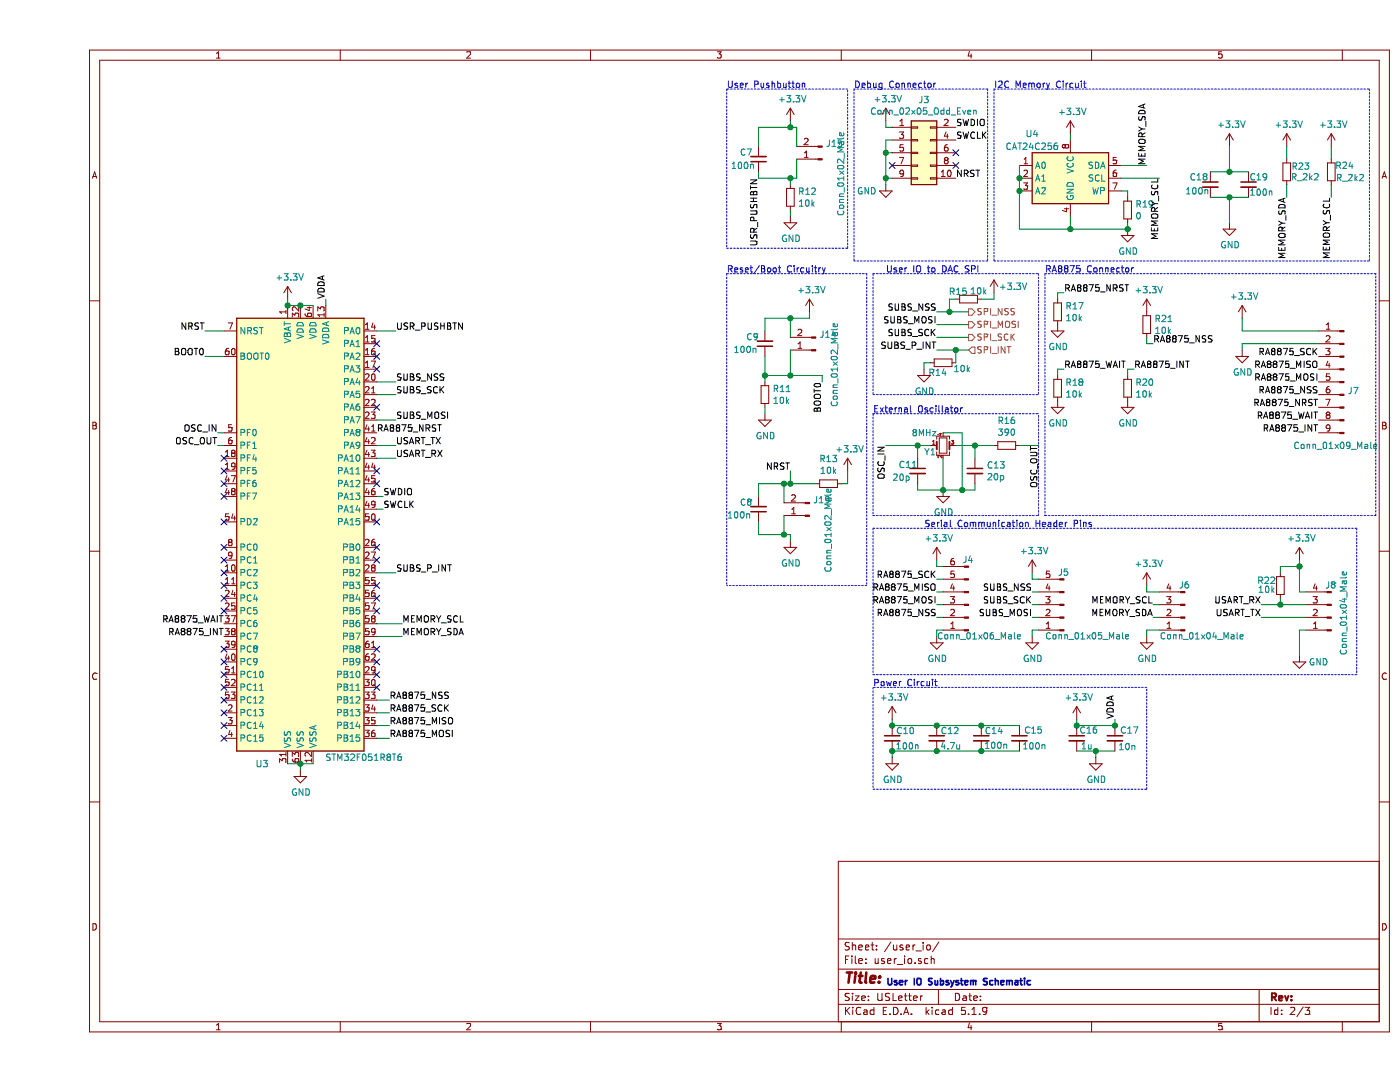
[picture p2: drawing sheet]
EESchema Schematic File Version 4
EELAYER 30 0
EELAYER END
$Descr USLetter 11000 8500
encoding utf-8
Sheet 2 3
Title ""
Date ""
Rev ""
Comp ""
Comment1 ""
Comment2 ""
Comment3 ""
Comment4 ""
$EndDescr
$Comp
L MCU_ST_STM32F0:STM32F051R8Tx U3
U 1 1
P 2050 4200
F 0 "U3" H 1750 2400 50  0000 C CNN
F 1 "STM32F051R8T6" H 2550 2450 50  0000 C CNN
F 2 "Package_QFP:LQFP-64_10x10mm_P0.5mm" H 1550 2500 50  0001 R CNN
F 3 "http://www.st.com/st-web-ui/static/active/en/resource/technical/document/datasheet/DM00039193.pdf" H 2050 4200 50  0001 C CNN
F 4 "F0 processor for User IO" H 2050 4200 50  0001 C CNN "Description"
F 5 "STM32F051R8T6" H 2050 4200 50  0001 C CNN "Digi-Key_PN"
	1    2050 4200
	1    0    0    -1  
$EndComp
Text HLabel 7300 2550 2    50   Output ~ 0
SPI_MOSI
Text HLabel 7300 2650 2    50   Output ~ 0
SPI_SCK
Text HLabel 7300 2450 2    50   Output ~ 0
SPI_NSS
Text Label 2800 3000 0    50   ~ 0
SUBS_NSS
Text Label 2800 3100 0    50   ~ 0
SUBS_SCK
Text Label 2800 3300 0    50   ~ 0
SUBS_MOSI
Wire Wire Line
	2650 3000 2800 3000
Wire Wire Line
	2650 3100 2800 3100
Wire Wire Line
	2650 3300 2800 3300
Text Label 7050 2450 2    50   ~ 0
SUBS_NSS
Text Label 7050 2650 2    50   ~ 0
SUBS_SCK
Text Label 7050 2550 2    50   ~ 0
SUBS_MOSI
Wire Wire Line
	7050 2550 7300 2550
Wire Wire Line
	7050 2650 7300 2650
Wire Wire Line
	7050 2450 7150 2450
$Comp
L Memory_EEPROM:CAT24C256 U4
U 1 1
P 8100 1400
F 0 "U4" H 7800 1750 50  0000 C CNN
F 1 "CAT24C256" H 7800 1650 50  0000 C CNN
F 2 "Package_SO:TSSOP-8_4.4x3mm_P0.65mm" H 8100 1400 50  0001 C CNN
F 3 "https://www.onsemi.cn/PowerSolutions/document/CAT24C256-D.PDF" H 8100 1400 50  0001 C CNN
F 4 "EEPROM for storage" H 8100 1400 50  0001 C CNN "Description"
F 5 "CAT24C256YI-GT3" H 8100 1400 50  0001 C CNN "Digi-Key_PN"
	1    8100 1400
	1    0    0    -1  
$EndComp
$Comp
L Device:R_Small R23
U 1 1
P 9800 1350
F 0 "R23" H 9835 1395 50  0000 L CNN
F 1 "R_2k2" H 9830 1310 50  0000 L CNN
F 2 "Resistor_SMD:R_0603_1608Metric" H 9800 1350 50  0001 C CNN
F 3 "~" H 9800 1350 50  0001 C CNN
	1    9800 1350
	1    0    0    -1  
$EndComp
Text Label 2850 5000 0    50   ~ 0
MEMORY_SDA
Text Label 2850 4900 0    50   ~ 0
MEMORY_SCL
Wire Wire Line
	2650 4900 2850 4900
Wire Wire Line
	2650 5000 2850 5000
Text Label 9800 1550 3    50   ~ 0
MEMORY_SDA
$Comp
L power:+3.3V #PWR052
U 1 1
P 9800 1150
F 0 "#PWR052" H 9800 1000 50  0001 C CNN
F 1 "+3.3V" H 9815 1323 50  0000 C CNN
F 2 "" H 9800 1150 50  0001 C CNN
F 3 "" H 9800 1150 50  0001 C CNN
	1    9800 1150
	1    0    0    -1  
$EndComp
Wire Wire Line
	9800 1550 9800 1450
Wire Wire Line
	9800 1250 9800 1150
$Comp
L Device:R_Small R24
U 1 1
P 10150 1350
F 0 "R24" H 10180 1400 50  0000 L CNN
F 1 "R_2k2" H 10185 1305 50  0000 L CNN
F 2 "Resistor_SMD:R_0603_1608Metric" H 10150 1350 50  0001 C CNN
F 3 "~" H 10150 1350 50  0001 C CNN
	1    10150 1350
	1    0    0    -1  
$EndComp
Text Label 10150 1550 3    50   ~ 0
MEMORY_SCL
$Comp
L power:+3.3V #PWR055
U 1 1
P 10150 1150
F 0 "#PWR055" H 10150 1000 50  0001 C CNN
F 1 "+3.3V" H 10165 1323 50  0000 C CNN
F 2 "" H 10150 1150 50  0001 C CNN
F 3 "" H 10150 1150 50  0001 C CNN
	1    10150 1150
	1    0    0    -1  
$EndComp
Wire Wire Line
	10150 1250 10150 1150
Wire Wire Line
	10150 1450 10150 1550
Text Label 8700 1300 1    50   ~ 0
MEMORY_SDA
Text Label 8800 1400 3    50   ~ 0
MEMORY_SCL
Wire Wire Line
	8700 1300 8500 1300
$Comp
L power:GND #PWR043
U 1 1
P 8550 1800
F 0 "#PWR043" H 8550 1550 50  0001 C CNN
F 1 "GND" H 8555 1627 50  0000 C CNN
F 2 "" H 8550 1800 50  0001 C CNN
F 3 "" H 8550 1800 50  0001 C CNN
	1    8550 1800
	1    0    0    -1  
$EndComp
Wire Wire Line
	8100 1700 8100 1800
Wire Wire Line
	7700 1500 7700 1800
Wire Wire Line
	7700 1800 8100 1800
Wire Wire Line
	7700 1400 7700 1500
Connection ~ 7700 1500
Wire Wire Line
	7700 1300 7700 1400
Connection ~ 7700 1400
$Comp
L power:+3.3V #PWR040
U 1 1
P 8100 1050
F 0 "#PWR040" H 8100 900 50  0001 C CNN
F 1 "+3.3V" H 8115 1223 50  0000 C CNN
F 2 "" H 8100 1050 50  0001 C CNN
F 3 "" H 8100 1050 50  0001 C CNN
	1    8100 1050
	1    0    0    -1  
$EndComp
Wire Wire Line
	8100 1100 8100 1050
Wire Notes Line
	7500 700  7500 2050
Text Notes 7500 700  0    50   ~ 0
I2C Memory Circuit
Text Notes 6650 2150 0    50   ~ 0
User IO to DAC SPI
Text Label 10050 2800 2    50   ~ 0
RA8875_SCK
Text Label 10050 2900 2    50   ~ 0
RA8875_MISO
Text Label 10050 3000 2    50   ~ 0
RA8875_MOSI
Text Label 10050 3100 2    50   ~ 0
RA8875_NSS
Text Label 10050 3200 2    50   ~ 0
RA8875_NRST
Text Label 10050 3300 2    50   ~ 0
RA8875_WAIT
Text Label 10050 3400 2    50   ~ 0
RA8875_INT
Wire Wire Line
	2650 5500 2750 5500
Wire Wire Line
	2650 5600 2750 5600
Wire Wire Line
	2650 5700 2750 5700
Wire Wire Line
	2650 5800 2750 5800
Text Notes 7900 2150 0    50   ~ 0
RA8875 Connector
Text Notes 6650 7750 0    50   ~ 10
User IO Subsystem Schematic
Text Label 1300 2800 2    50   ~ 0
BOOT0
Wire Wire Line
	1300 2800 1450 2800
Text Label 6150 3000 3    50   ~ 0
BOOT0
$Comp
L Device:R_Small R11
U 1 1
P 5700 3100
F 0 "R11" H 5759 3146 50  0000 L CNN
F 1 "10k" H 5759 3055 50  0000 L CNN
F 2 "Resistor_SMD:R_0603_1608Metric" H 5700 3100 50  0001 C CNN
F 3 "~" H 5700 3100 50  0001 C CNN
	1    5700 3100
	1    0    0    -1  
$EndComp
Text Label 2700 3900 0    50   ~ 0
SWDIO
Wire Wire Line
	2700 3900 2650 3900
Text Label 2700 4000 0    50   ~ 0
SWCLK
Wire Wire Line
	2700 4000 2650 4000
Text Label 2800 2600 0    50   ~ 0
USR_PUSHBTN
Wire Wire Line
	2800 2600 2650 2600
$Comp
L power:GND #PWR028
U 1 1
P 6650 1450
F 0 "#PWR028" H 6650 1200 50  0001 C CNN
F 1 "GND" H 6500 1400 50  0000 C CNN
F 2 "" H 6650 1450 50  0001 C CNN
F 3 "" H 6650 1450 50  0001 C CNN
	1    6650 1450
	1    0    0    -1  
$EndComp
$Comp
L power:+3.3V #PWR027
U 1 1
P 6650 950
F 0 "#PWR027" H 6650 800 50  0001 C CNN
F 1 "+3.3V" H 6665 1123 50  0000 C CNN
F 2 "" H 6650 950 50  0001 C CNN
F 3 "" H 6650 950 50  0001 C CNN
	1    6650 950 
	1    0    0    -1  
$EndComp
Text Label 1300 2600 2    50   ~ 0
NRST
Wire Wire Line
	1300 2600 1450 2600
Text Label 7200 1400 0    50   ~ 0
NRST
Text Label 7200 1000 0    50   ~ 0
SWDIO
Text Label 7200 1100 0    50   ~ 0
SWCLK
$Comp
L Device:C_Small C10
U 1 1
P 6700 5800
F 0 "C10" H 6730 5860 50  0000 L CNN
F 1 "100n" H 6725 5740 50  0000 L CNN
F 2 "Capacitor_SMD:C_0603_1608Metric" H 6700 5800 50  0001 C CNN
F 3 "~" H 6700 5800 50  0001 C CNN
F 4 "3.3 V" H 6700 5800 50  0001 C CNN "Min Voltage Rating"
	1    6700 5800
	1    0    0    -1  
$EndComp
$Comp
L Device:C_Small C12
U 1 1
P 7050 5800
F 0 "C12" H 7080 5860 50  0000 L CNN
F 1 "4.7u" H 7075 5740 50  0000 L CNN
F 2 "Capacitor_SMD:C_0603_1608Metric" H 7050 5800 50  0001 C CNN
F 3 "~" H 7050 5800 50  0001 C CNN
F 4 "3.3 V" H 7050 5800 50  0001 C CNN "Min Voltage Rating"
	1    7050 5800
	1    0    0    -1  
$EndComp
$Comp
L Device:C_Small C14
U 1 1
P 7400 5800
F 0 "C14" H 7425 5860 50  0000 L CNN
F 1 "100n" H 7420 5745 50  0000 L CNN
F 2 "Capacitor_SMD:C_0603_1608Metric" H 7400 5800 50  0001 C CNN
F 3 "~" H 7400 5800 50  0001 C CNN
F 4 "3.3 V" H 7400 5800 50  0001 C CNN "Min Voltage Rating"
	1    7400 5800
	1    0    0    -1  
$EndComp
$Comp
L Device:C_Small C16
U 1 1
P 8150 5800
F 0 "C16" H 8170 5865 50  0000 L CNN
F 1 "1u" H 8180 5740 50  0000 L CNN
F 2 "Capacitor_SMD:C_0603_1608Metric" H 8150 5800 50  0001 C CNN
F 3 "~" H 8150 5800 50  0001 C CNN
F 4 "3.3 V" H 8150 5800 50  0001 C CNN "Min Voltage Rating"
	1    8150 5800
	1    0    0    -1  
$EndComp
$Comp
L Device:C_Small C17
U 1 1
P 8450 5800
F 0 "C17" H 8490 5865 50  0000 L CNN
F 1 "10n" H 8475 5735 50  0000 L CNN
F 2 "Capacitor_SMD:C_0603_1608Metric" H 8450 5800 50  0001 C CNN
F 3 "~" H 8450 5800 50  0001 C CNN
	1    8450 5800
	1    0    0    -1  
$EndComp
$Comp
L Device:C_Small C15
U 1 1
P 7700 5800
F 0 "C15" H 7735 5865 50  0000 L CNN
F 1 "100n" H 7720 5740 50  0000 L CNN
F 2 "Capacitor_SMD:C_0603_1608Metric" H 7700 5800 50  0001 C CNN
F 3 "~" H 7700 5800 50  0001 C CNN
F 4 "3.3 V" H 7700 5800 50  0001 C CNN "Min Voltage Rating"
	1    7700 5800
	1    0    0    -1  
$EndComp
$Comp
L power:+3.3V #PWR029
U 1 1
P 6700 5650
F 0 "#PWR029" H 6700 5500 50  0001 C CNN
F 1 "+3.3V" H 6715 5823 50  0000 C CNN
F 2 "" H 6700 5650 50  0001 C CNN
F 3 "" H 6700 5650 50  0001 C CNN
	1    6700 5650
	1    0    0    -1  
$EndComp
$Comp
L power:GND #PWR030
U 1 1
P 6700 5950
F 0 "#PWR030" H 6700 5700 50  0001 C CNN
F 1 "GND" H 6705 5777 50  0000 C CNN
F 2 "" H 6700 5950 50  0001 C CNN
F 3 "" H 6700 5950 50  0001 C CNN
	1    6700 5950
	1    0    0    -1  
$EndComp
Wire Wire Line
	6700 5650 6700 5700
Wire Wire Line
	6700 5950 6700 5900
Wire Wire Line
	6700 5900 7050 5900
Connection ~ 6700 5900
Connection ~ 7050 5900
Wire Wire Line
	7050 5900 7400 5900
Connection ~ 7400 5900
Wire Wire Line
	7400 5900 7700 5900
Wire Wire Line
	6700 5700 7050 5700
Connection ~ 6700 5700
Connection ~ 7050 5700
Wire Wire Line
	7050 5700 7400 5700
Connection ~ 7400 5700
Wire Wire Line
	7400 5700 7700 5700
Text Label 2250 2350 1    50   ~ 0
VDDA
Wire Wire Line
	2250 2350 2250 2400
Wire Wire Line
	8150 5700 8450 5700
Wire Wire Line
	8450 5900 8300 5900
$Comp
L power:GND #PWR042
U 1 1
P 8300 5950
F 0 "#PWR042" H 8300 5700 50  0001 C CNN
F 1 "GND" H 8305 5777 50  0000 C CNN
F 2 "" H 8300 5950 50  0001 C CNN
F 3 "" H 8300 5950 50  0001 C CNN
	1    8300 5950
	1    0    0    -1  
$EndComp
Wire Wire Line
	8300 5950 8300 5900
Connection ~ 8300 5900
Wire Wire Line
	8300 5900 8150 5900
$Comp
L power:+3.3V #PWR041
U 1 1
P 8150 5650
F 0 "#PWR041" H 8150 5500 50  0001 C CNN
F 1 "+3.3V" H 8165 5823 50  0000 C CNN
F 2 "" H 8150 5650 50  0001 C CNN
F 3 "" H 8150 5650 50  0001 C CNN
	1    8150 5650
	1    0    0    -1  
$EndComp
Wire Wire Line
	8150 5650 8150 5700
Connection ~ 8150 5700
Text Label 8450 5650 1    50   ~ 0
VDDA
Wire Wire Line
	8450 5650 8450 5700
Connection ~ 8450 5700
$Comp
L power:GND #PWR021
U 1 1
P 5700 3250
F 0 "#PWR021" H 5700 3000 50  0001 C CNN
F 1 "GND" H 5705 3077 50  0000 C CNN
F 2 "" H 5700 3250 50  0001 C CNN
F 3 "" H 5700 3250 50  0001 C CNN
	1    5700 3250
	1    0    0    -1  
$EndComp
$Comp
L power:+3.3V #PWR019
U 1 1
P 1950 2350
F 0 "#PWR019" H 1950 2200 50  0001 C CNN
F 1 "+3.3V" H 1965 2523 50  0000 C CNN
F 2 "" H 1950 2350 50  0001 C CNN
F 3 "" H 1950 2350 50  0001 C CNN
	1    1950 2350
	1    0    0    -1  
$EndComp
Wire Wire Line
	1950 2350 1950 2400
Wire Wire Line
	1950 2400 2050 2400
Connection ~ 1950 2400
Connection ~ 2050 2400
Wire Wire Line
	2050 2400 2150 2400
$Comp
L power:GND #PWR020
U 1 1
P 2050 6050
F 0 "#PWR020" H 2050 5800 50  0001 C CNN
F 1 "GND" H 2055 5877 50  0000 C CNN
F 2 "" H 2050 6050 50  0001 C CNN
F 3 "" H 2050 6050 50  0001 C CNN
	1    2050 6050
	1    0    0    -1  
$EndComp
Wire Wire Line
	2050 6050 2050 6000
Wire Wire Line
	1950 6000 2050 6000
Connection ~ 2050 6000
Wire Wire Line
	2050 6000 2150 6000
Text Label 5900 3700 2    50   ~ 0
NRST
$Comp
L power:GND #PWR024
U 1 1
P 5900 4250
F 0 "#PWR024" H 5900 4000 50  0001 C CNN
F 1 "GND" H 5905 4077 50  0000 C CNN
F 2 "" H 5900 4250 50  0001 C CNN
F 3 "" H 5900 4250 50  0001 C CNN
	1    5900 4250
	1    0    0    -1  
$EndComp
Wire Wire Line
	5900 4250 5900 4200
$Comp
L power:+3.3V #PWR026
U 1 1
P 6350 3700
F 0 "#PWR026" H 6350 3550 50  0001 C CNN
F 1 "+3.3V" H 6365 3873 50  0000 C CNN
F 2 "" H 6350 3700 50  0001 C CNN
F 3 "" H 6350 3700 50  0001 C CNN
	1    6350 3700
	1    0    0    -1  
$EndComp
$Comp
L Device:R_Small R13
U 1 1
P 6200 3800
F 0 "R13" V 6004 3800 50  0000 C CNN
F 1 "10k" V 6095 3800 50  0000 C CNN
F 2 "Resistor_SMD:R_0603_1608Metric" H 6200 3800 50  0001 C CNN
F 3 "~" H 6200 3800 50  0001 C CNN
	1    6200 3800
	0    1    1    0   
$EndComp
Wire Wire Line
	6350 3800 6350 3700
$Comp
L Device:C_Small C8
U 1 1
P 5650 4000
F 0 "C8" H 5800 3950 50  0000 R CNN
F 1 "100n" H 5900 4050 50  0000 R CNN
F 2 "Capacitor_SMD:C_0805_2012Metric" H 5650 4000 50  0001 C CNN
F 3 "~" H 5650 4000 50  0001 C CNN
F 4 "3.3 V" H 5650 4000 50  0001 C CNN "Min Voltage Rating"
	1    5650 4000
	-1   0    0    1   
$EndComp
Wire Wire Line
	5650 4100 5650 4200
Wire Wire Line
	5650 3900 5650 3800
Text Label 2800 3500 0    50   ~ 0
USART_TX
Wire Wire Line
	2800 3500 2650 3500
Text Label 2800 3600 0    50   ~ 0
USART_RX
Wire Wire Line
	2800 3600 2650 3600
$Comp
L power:+3.3V #PWR053
U 1 1
P 9900 4400
F 0 "#PWR053" H 9900 4250 50  0001 C CNN
F 1 "+3.3V" H 9915 4573 50  0000 C CNN
F 2 "" H 9900 4400 50  0001 C CNN
F 3 "" H 9900 4400 50  0001 C CNN
	1    9900 4400
	1    0    0    -1  
$EndComp
$Comp
L power:GND #PWR054
U 1 1
P 9900 5150
F 0 "#PWR054" H 9900 4900 50  0001 C CNN
F 1 "GND" H 10050 5100 50  0000 C CNN
F 2 "" H 9900 5150 50  0001 C CNN
F 3 "" H 9900 5150 50  0001 C CNN
	1    9900 5150
	1    0    0    -1  
$EndComp
Wire Wire Line
	9900 4950 9950 4950
Wire Wire Line
	9900 4650 9950 4650
Text Label 9600 4750 2    50   ~ 0
USART_RX
Text Label 9600 4850 2    50   ~ 0
USART_TX
Wire Notes Line
	5400 2150 6500 2150
Wire Notes Line
	6500 2150 6500 4600
Wire Notes Line
	6500 4600 5400 4600
Wire Notes Line
	5400 2150 5400 4600
Text Notes 5400 2150 0    50   ~ 0
Reset/Boot Circuitry
Wire Notes Line
	7450 700  6400 700 
Text Notes 6400 700  0    50   ~ 0
Debug Connector\n
Wire Notes Line
	6550 5400 6550 6200
Wire Notes Line
	6550 6200 8700 6200
Wire Notes Line
	8700 6200 8700 5400
Wire Notes Line
	8700 5400 6550 5400
Text Notes 6550 5400 0    50   ~ 0
Power Circuit
NoConn ~ 2650 2700
NoConn ~ 2650 2800
NoConn ~ 2650 2900
NoConn ~ 2650 3200
NoConn ~ 2650 3700
NoConn ~ 2650 3800
NoConn ~ 2650 4100
NoConn ~ 2650 4400
NoConn ~ 2650 4600
NoConn ~ 2650 4700
NoConn ~ 2650 4800
NoConn ~ 2650 5100
NoConn ~ 2650 5200
NoConn ~ 2650 5300
NoConn ~ 2650 5400
NoConn ~ 1450 5800
NoConn ~ 1450 5700
NoConn ~ 1450 5600
NoConn ~ 1450 5500
NoConn ~ 1450 5400
NoConn ~ 1450 5300
NoConn ~ 1450 5200
NoConn ~ 2650 4300
NoConn ~ 1450 5100
NoConn ~ 1450 4800
NoConn ~ 1450 4700
NoConn ~ 1450 4600
NoConn ~ 1450 4500
NoConn ~ 1450 4400
NoConn ~ 1450 4300
NoConn ~ 1450 4100
NoConn ~ 1450 3900
NoConn ~ 1450 3800
NoConn ~ 1450 3700
NoConn ~ 1450 3600
Text Label 8050 2900 0    50   ~ 0
RA8875_WAIT
Text Label 8600 2900 0    50   ~ 0
RA8875_INT
$Comp
L Connector:Conn_01x04_Male J8
U 1 1
P 10150 4850
F 0 "J8" H 10200 4600 50  0000 R CNN
F 1 "Conn_01x04_Male" V 10050 5150 50  0000 R CNN
F 2 "Connector_PinHeader_2.54mm:PinHeader_1x04_P2.54mm_Vertical" H 10150 4850 50  0001 C CNN
F 3 "~" H 10150 4850 50  0001 C CNN
F 4 "Header for F0 UART Debug" H 10150 4850 50  0001 C CNN "Description"
	1    10150 4850
	-1   0    0    1   
$EndComp
$Comp
L Connector:Conn_01x04_Male J6
U 1 1
P 9000 4850
F 0 "J6" H 9050 4600 50  0000 R CNN
F 1 "Conn_01x04_Male" H 9200 5000 50  0000 R CNN
F 2 "Connector_PinHeader_2.54mm:PinHeader_1x04_P2.54mm_Vertical" H 9000 4850 50  0001 C CNN
F 3 "~" H 9000 4850 50  0001 C CNN
F 4 "Header for EEPROM I2C Debug" H 9000 4850 50  0001 C CNN "Description"
	1    9000 4850
	-1   0    0    1   
$EndComp
$Comp
L power:+3.3V #PWR046
U 1 1
P 8700 4600
F 0 "#PWR046" H 8700 4450 50  0001 C CNN
F 1 "+3.3V" H 8715 4773 50  0000 C CNN
F 2 "" H 8700 4600 50  0001 C CNN
F 3 "" H 8700 4600 50  0001 C CNN
	1    8700 4600
	1    0    0    -1  
$EndComp
$Comp
L power:GND #PWR047
U 1 1
P 8700 5000
F 0 "#PWR047" H 8700 4750 50  0001 C CNN
F 1 "GND" H 8705 4827 50  0000 C CNN
F 2 "" H 8700 5000 50  0001 C CNN
F 3 "" H 8700 5000 50  0001 C CNN
	1    8700 5000
	1    0    0    -1  
$EndComp
Wire Wire Line
	8700 5000 8700 4950
Wire Wire Line
	8700 4950 8800 4950
Wire Wire Line
	8700 4600 8700 4650
Wire Wire Line
	8700 4650 8800 4650
Text Label 8750 4850 2    50   ~ 0
MEMORY_SDA
Wire Wire Line
	8750 4850 8800 4850
Text Label 8750 4750 2    50   ~ 0
MEMORY_SCL
Wire Wire Line
	8750 4750 8800 4750
$Comp
L power:+3.3V #PWR036
U 1 1
P 7800 4500
F 0 "#PWR036" H 7800 4350 50  0001 C CNN
F 1 "+3.3V" H 7815 4673 50  0000 C CNN
F 2 "" H 7800 4500 50  0001 C CNN
F 3 "" H 7800 4500 50  0001 C CNN
	1    7800 4500
	1    0    0    -1  
$EndComp
$Comp
L power:GND #PWR037
U 1 1
P 7800 5000
F 0 "#PWR037" H 7800 4750 50  0001 C CNN
F 1 "GND" H 7805 4827 50  0000 C CNN
F 2 "" H 7800 5000 50  0001 C CNN
F 3 "" H 7800 5000 50  0001 C CNN
	1    7800 5000
	1    0    0    -1  
$EndComp
Wire Wire Line
	7800 5000 7800 4950
Wire Wire Line
	7800 4500 7800 4550
Wire Wire Line
	7800 4550 7850 4550
Text Label 7800 4650 2    50   ~ 0
SUBS_NSS
Text Label 7800 4750 2    50   ~ 0
SUBS_SCK
Text Label 7800 4850 2    50   ~ 0
SUBS_MOSI
Wire Wire Line
	7800 4850 7850 4850
Wire Wire Line
	7800 4750 7850 4750
Wire Wire Line
	7800 4650 7850 4650
Text Label 2800 4500 0    50   ~ 0
SUBS_P_INT
Wire Wire Line
	2650 4500 2800 4500
$Comp
L Connector:Conn_01x05_Male J5
U 1 1
P 8050 4750
F 0 "J5" H 8100 4500 50  0000 R CNN
F 1 "Conn_01x05_Male" H 8200 5000 50  0000 R CNN
F 2 "Connector_PinHeader_2.54mm:PinHeader_1x05_P2.54mm_Vertical" H 8050 4750 50  0001 C CNN
F 3 "~" H 8050 4750 50  0001 C CNN
F 4 "Header for subsystem SPI Debug" H 8050 4750 50  0001 C CNN "Description"
	1    8050 4750
	-1   0    0    1   
$EndComp
Wire Wire Line
	7850 4950 7800 4950
Text HLabel 7300 2750 2    50   Input ~ 0
SPI_INT
Text Label 7050 2750 2    50   ~ 0
SUBS_P_INT
Wire Wire Line
	7050 2750 7200 2750
$Comp
L Device:R_Small R14
U 1 1
P 7100 2850
F 0 "R14" V 7020 2890 50  0000 C CNN
F 1 "10k" V 7050 2700 50  0000 C CNN
F 2 "Resistor_SMD:R_0603_1608Metric" H 7100 2850 50  0001 C CNN
F 3 "~" H 7100 2850 50  0001 C CNN
	1    7100 2850
	0    -1   -1   0   
$EndComp
Connection ~ 7200 2750
Wire Wire Line
	7200 2750 7300 2750
$Comp
L power:GND #PWR031
U 1 1
P 6950 2900
F 0 "#PWR031" H 6950 2650 50  0001 C CNN
F 1 "GND" H 6955 2727 50  0000 C CNN
F 2 "" H 6950 2900 50  0001 C CNN
F 3 "" H 6950 2900 50  0001 C CNN
	1    6950 2900
	1    0    0    -1  
$EndComp
Wire Notes Line
	7850 2150 7850 3100
Wire Notes Line
	6550 2150 6550 3100
$Comp
L Device:R_Small R18
U 1 1
P 8000 3050
F 0 "R18" H 8059 3096 50  0000 L CNN
F 1 "10k" H 8059 3005 50  0000 L CNN
F 2 "Resistor_SMD:R_0603_1608Metric" H 8000 3050 50  0001 C CNN
F 3 "~" H 8000 3050 50  0001 C CNN
	1    8000 3050
	1    0    0    -1  
$EndComp
$Comp
L Device:R_Small R20
U 1 1
P 8550 3050
F 0 "R20" H 8609 3096 50  0000 L CNN
F 1 "10k" H 8609 3005 50  0000 L CNN
F 2 "Resistor_SMD:R_0603_1608Metric" H 8550 3050 50  0001 C CNN
F 3 "~" H 8550 3050 50  0001 C CNN
	1    8550 3050
	1    0    0    -1  
$EndComp
$Comp
L power:GND #PWR039
U 1 1
P 8000 3150
F 0 "#PWR039" H 8000 2900 50  0001 C CNN
F 1 "GND" H 8005 2977 50  0000 C CNN
F 2 "" H 8000 3150 50  0001 C CNN
F 3 "" H 8000 3150 50  0001 C CNN
	1    8000 3150
	1    0    0    -1  
$EndComp
Wire Wire Line
	8000 2950 8000 2900
Wire Wire Line
	8000 2900 8050 2900
Wire Wire Line
	8550 2950 8550 2900
Wire Wire Line
	8550 2900 8600 2900
$Comp
L power:GND #PWR044
U 1 1
P 8550 3150
F 0 "#PWR044" H 8550 2900 50  0001 C CNN
F 1 "GND" H 8555 2977 50  0000 C CNN
F 2 "" H 8550 3150 50  0001 C CNN
F 3 "" H 8550 3150 50  0001 C CNN
	1    8550 3150
	1    0    0    -1  
$EndComp
$Comp
L Connector:Conn_01x06_Male J4
U 1 1
P 7300 4750
F 0 "J4" H 7350 4400 50  0000 R CNN
F 1 "Conn_01x06_Male" H 7550 5000 50  0000 R CNN
F 2 "Connector_PinHeader_2.54mm:PinHeader_1x06_P2.54mm_Vertical" H 7300 4750 50  0001 C CNN
F 3 "~" H 7300 4750 50  0001 C CNN
F 4 "Header for Screen SPI Debug" H 7300 4750 50  0001 C CNN "Description"
	1    7300 4750
	-1   0    0    1   
$EndComp
$Comp
L power:GND #PWR033
U 1 1
P 7050 5000
F 0 "#PWR033" H 7050 4750 50  0001 C CNN
F 1 "GND" H 7055 4827 50  0000 C CNN
F 2 "" H 7050 5000 50  0001 C CNN
F 3 "" H 7050 5000 50  0001 C CNN
	1    7050 5000
	1    0    0    -1  
$EndComp
$Comp
L power:+3.3V #PWR032
U 1 1
P 7050 4400
F 0 "#PWR032" H 7050 4250 50  0001 C CNN
F 1 "+3.3V" H 7065 4573 50  0000 C CNN
F 2 "" H 7050 4400 50  0001 C CNN
F 3 "" H 7050 4400 50  0001 C CNN
	1    7050 4400
	1    0    0    -1  
$EndComp
Wire Wire Line
	7050 4400 7050 4450
Wire Wire Line
	7050 4450 7100 4450
Wire Wire Line
	7050 5000 7050 4950
Wire Wire Line
	7050 4950 7100 4950
Text Label 2650 3400 0    50   ~ 0
RA8875_NRST
Text Label 2750 5500 0    50   ~ 0
RA8875_NSS
Text Label 2750 5800 0    50   ~ 0
RA8875_MOSI
Text Label 2750 5700 0    50   ~ 0
RA8875_MISO
Text Label 2750 5600 0    50   ~ 0
RA8875_SCK
Text Label 1450 5000 2    50   ~ 0
RA8875_INT
Text Label 1450 4900 2    50   ~ 0
RA8875_WAIT
$Comp
L power:GND #PWR051
U 1 1
P 9450 2750
F 0 "#PWR051" H 9450 2500 50  0001 C CNN
F 1 "GND" H 9455 2577 50  0000 C CNN
F 2 "" H 9450 2750 50  0001 C CNN
F 3 "" H 9450 2750 50  0001 C CNN
	1    9450 2750
	1    0    0    -1  
$EndComp
Text Label 8750 2700 0    50   ~ 0
RA8875_NSS
$Comp
L Device:R_Small R21
U 1 1
P 8700 2550
F 0 "R21" H 8759 2596 50  0000 L CNN
F 1 "10k" H 8759 2505 50  0000 L CNN
F 2 "Resistor_SMD:R_0603_1608Metric" H 8700 2550 50  0001 C CNN
F 3 "~" H 8700 2550 50  0001 C CNN
	1    8700 2550
	1    0    0    -1  
$EndComp
$Comp
L power:+3.3V #PWR045
U 1 1
P 8700 2450
F 0 "#PWR045" H 8700 2300 50  0001 C CNN
F 1 "+3.3V" H 8715 2623 50  0000 C CNN
F 2 "" H 8700 2450 50  0001 C CNN
F 3 "" H 8700 2450 50  0001 C CNN
	1    8700 2450
	1    0    0    -1  
$EndComp
Wire Wire Line
	8700 2650 8700 2700
Text Label 8050 2300 0    50   ~ 0
RA8875_NRST
$Comp
L Device:R_Small R17
U 1 1
P 8000 2450
F 0 "R17" H 8059 2496 50  0000 L CNN
F 1 "10k" H 8059 2405 50  0000 L CNN
F 2 "Resistor_SMD:R_0603_1608Metric" H 8000 2450 50  0001 C CNN
F 3 "~" H 8000 2450 50  0001 C CNN
	1    8000 2450
	1    0    0    -1  
$EndComp
$Comp
L power:GND #PWR038
U 1 1
P 8000 2550
F 0 "#PWR038" H 8000 2300 50  0001 C CNN
F 1 "GND" H 8005 2377 50  0000 C CNN
F 2 "" H 8000 2550 50  0001 C CNN
F 3 "" H 8000 2550 50  0001 C CNN
	1    8000 2550
	1    0    0    -1  
$EndComp
Wire Wire Line
	8000 2350 8000 2300
Wire Wire Line
	8000 2300 8050 2300
Wire Wire Line
	8750 2700 8700 2700
Wire Notes Line
	7900 2150 7900 4050
Wire Notes Line
	7900 4050 10500 4050
Wire Notes Line
	10500 4050 10500 2150
Wire Notes Line
	10500 2150 7900 2150
Text Notes 6950 4150 0    50   ~ 0
Serial Communication Header Pins\n
Wire Wire Line
	7200 2750 7200 2850
Wire Wire Line
	6950 2900 6950 2850
Wire Wire Line
	6950 2850 7000 2850
$Comp
L Device:R_Small R15
U 1 1
P 7300 2350
F 0 "R15" V 7240 2430 50  0000 C CNN
F 1 "10k" V 7235 2270 50  0000 C CNN
F 2 "Resistor_SMD:R_0603_1608Metric" H 7300 2350 50  0001 C CNN
F 3 "~" H 7300 2350 50  0001 C CNN
	1    7300 2350
	0    -1   1    0   
$EndComp
Wire Wire Line
	7200 2350 7150 2350
Wire Wire Line
	7150 2350 7150 2450
Connection ~ 7150 2450
Wire Wire Line
	7150 2450 7300 2450
$Comp
L power:+3.3V #PWR035
U 1 1
P 7500 2300
F 0 "#PWR035" H 7500 2150 50  0001 C CNN
F 1 "+3.3V" H 7650 2350 50  0000 C CNN
F 2 "" H 7500 2300 50  0001 C CNN
F 3 "" H 7500 2300 50  0001 C CNN
	1    7500 2300
	1    0    0    -1  
$EndComp
Wire Wire Line
	7400 2350 7500 2350
Wire Wire Line
	7500 2350 7500 2300
Text Label 1400 3400 2    50   ~ 0
OSC_IN
Wire Wire Line
	1400 3400 1450 3400
Text Label 1400 3500 2    50   ~ 0
OSC_OUT
Wire Wire Line
	1400 3500 1450 3500
$Comp
L Device:C_Small C?
U 1 1
P 7350 3700
AR Path="/60454D6D/60995C33" Ref="C?"  Part="1" 
AR Path="/6045302E/60995C33" Ref="C13"  Part="1" 
F 0 "C13" H 7442 3746 50  0000 L CNN
F 1 "20p" H 7442 3655 50  0000 L CNN
F 2 "Capacitor_SMD:C_0603_1608Metric" H 7350 3700 50  0001 C CNN
F 3 "~" H 7350 3700 50  0001 C CNN
F 4 "3.3 V" H 7350 3700 50  0001 C CNN "Min Voltage Rating"
	1    7350 3700
	1    0    0    -1  
$EndComp
$Comp
L Device:C_Small C?
U 1 1
P 6900 3700
AR Path="/60454D6D/60995C39" Ref="C?"  Part="1" 
AR Path="/6045302E/60995C39" Ref="C11"  Part="1" 
F 0 "C11" H 6750 3750 50  0000 L CNN
F 1 "20p" H 6700 3650 50  0000 L CNN
F 2 "Capacitor_SMD:C_0603_1608Metric" H 6900 3700 50  0001 C CNN
F 3 "~" H 6900 3700 50  0001 C CNN
F 4 "3.3 V" H 6900 3700 50  0001 C CNN "Min Voltage Rating"
	1    6900 3700
	1    0    0    -1  
$EndComp
Wire Wire Line
	7000 3500 6900 3500
Wire Wire Line
	6900 3500 6900 3600
Wire Wire Line
	6900 3800 6900 3850
Wire Wire Line
	6900 3850 7100 3850
$Comp
L power:GND #PWR?
U 1 1
P 7100 3850
AR Path="/60454D6D/60995C43" Ref="#PWR?"  Part="1" 
AR Path="/6045302E/60995C43" Ref="#PWR034"  Part="1" 
F 0 "#PWR034" H 7100 3600 50  0001 C CNN
F 1 "GND" H 7105 3677 50  0000 C CNN
F 2 "" H 7100 3850 50  0001 C CNN
F 3 "" H 7100 3850 50  0001 C CNN
	1    7100 3850
	1    0    0    -1  
$EndComp
Connection ~ 7100 3850
Wire Wire Line
	7100 3600 7100 3850
Wire Wire Line
	7100 3850 7250 3850
Wire Wire Line
	7100 3400 7250 3400
Wire Wire Line
	7250 3400 7250 3850
Connection ~ 7250 3850
Wire Wire Line
	7350 3500 7350 3600
Wire Wire Line
	7200 3500 7350 3500
Wire Wire Line
	7350 3800 7350 3850
Wire Wire Line
	7250 3850 7350 3850
$Comp
L Device:R_Small R?
U 1 1
P 7600 3500
AR Path="/60454D6D/60995C53" Ref="R?"  Part="1" 
AR Path="/6045302E/60995C53" Ref="R16"  Part="1" 
F 0 "R16" V 7404 3500 50  0000 C CNN
F 1 "390" V 7495 3500 50  0000 C CNN
F 2 "Resistor_SMD:R_0603_1608Metric" H 7600 3500 50  0001 C CNN
F 3 "~" H 7600 3500 50  0001 C CNN
	1    7600 3500
	0    1    1    0   
$EndComp
Wire Wire Line
	7350 3500 7500 3500
Connection ~ 7350 3500
Wire Wire Line
	7850 3500 7700 3500
Wire Wire Line
	6650 3500 6900 3500
Connection ~ 6900 3500
Text Label 6650 3500 3    50   ~ 0
OSC_IN
Text Label 7850 3500 3    50   ~ 0
OSC_OUT
Wire Notes Line
	6550 4050 7850 4050
Text Notes 6550 3250 0    50   ~ 0
External Oscillator
Text Label 7050 4850 2    50   ~ 0
RA8875_NSS
Text Label 7050 4750 2    50   ~ 0
RA8875_MOSI
Text Label 7050 4650 2    50   ~ 0
RA8875_MISO
Text Label 7050 4550 2    50   ~ 0
RA8875_SCK
Wire Wire Line
	7050 4550 7100 4550
Wire Wire Line
	7100 4650 7050 4650
Wire Wire Line
	7050 4750 7100 4750
Wire Wire Line
	7100 4850 7050 4850
$Comp
L Device:R_Small R22
U 1 1
P 9750 4600
F 0 "R22" H 9718 4640 50  0000 R CNN
F 1 "10k" H 9714 4570 50  0000 R CNN
F 2 "Resistor_SMD:R_0603_1608Metric" H 9750 4600 50  0001 C CNN
F 3 "~" H 9750 4600 50  0001 C CNN
	1    9750 4600
	1    0    0    -1  
$EndComp
Wire Notes Line
	10350 4150 10350 5300
Wire Notes Line
	6550 4150 6550 5300
Wire Notes Line
	6550 4150 10350 4150
Wire Notes Line
	6550 5300 10350 5300
Wire Wire Line
	5700 3250 5700 3200
Wire Wire Line
	5700 2950 5700 3000
$Comp
L power:+3.3V #PWR025
U 1 1
P 6050 2450
F 0 "#PWR025" H 6050 2300 50  0001 C CNN
F 1 "+3.3V" H 6065 2623 50  0000 C CNN
F 2 "" H 6050 2450 50  0001 C CNN
F 3 "" H 6050 2450 50  0001 C CNN
	1    6050 2450
	1    0    0    -1  
$EndComp
Wire Wire Line
	6050 2450 6050 2500
$Comp
L Device:C_Small C9
U 1 1
P 5700 2700
F 0 "C9" H 5850 2650 50  0000 R CNN
F 1 "100n" H 5950 2750 50  0000 R CNN
F 2 "Capacitor_SMD:C_0805_2012Metric" H 5700 2700 50  0001 C CNN
F 3 "~" H 5700 2700 50  0001 C CNN
F 4 "3.3 V" H 5700 2700 50  0001 C CNN "Min Voltage Rating"
	1    5700 2700
	-1   0    0    1   
$EndComp
Wire Wire Line
	5700 2950 5700 2800
Wire Wire Line
	5700 2600 5700 2500
Connection ~ 5700 2950
Wire Wire Line
	6150 3000 6150 2950
Wire Wire Line
	6300 3800 6350 3800
$Comp
L Device:R_Small R19
U 1 1
P 8550 1650
F 0 "R19" H 8609 1696 50  0000 L CNN
F 1 "0" H 8609 1605 50  0000 L CNN
F 2 "Resistor_SMD:R_0603_1608Metric" H 8550 1650 50  0001 C CNN
F 3 "~" H 8550 1650 50  0001 C CNN
	1    8550 1650
	1    0    0    -1  
$EndComp
Wire Wire Line
	8550 1550 8550 1500
Wire Wire Line
	8550 1800 8550 1750
$Comp
L power:+3.3V #PWR048
U 1 1
P 9350 1150
F 0 "#PWR048" H 9350 1000 50  0001 C CNN
F 1 "+3.3V" H 9365 1323 50  0000 C CNN
F 2 "" H 9350 1150 50  0001 C CNN
F 3 "" H 9350 1150 50  0001 C CNN
	1    9350 1150
	1    0    0    -1  
$EndComp
$Comp
L power:GND #PWR049
U 1 1
P 9350 1750
F 0 "#PWR049" H 9350 1500 50  0001 C CNN
F 1 "GND" H 9355 1577 50  0000 C CNN
F 2 "" H 9350 1750 50  0001 C CNN
F 3 "" H 9350 1750 50  0001 C CNN
	1    9350 1750
	1    0    0    -1  
$EndComp
$Comp
L Device:C_Small C18
U 1 1
P 9200 1450
F 0 "C18" H 9035 1510 50  0000 L CNN
F 1 "100n" H 9000 1400 50  0000 L CNN
F 2 "Capacitor_SMD:C_0603_1608Metric" H 9200 1450 50  0001 C CNN
F 3 "~" H 9200 1450 50  0001 C CNN
F 4 "3.3 V" H 9200 1450 50  0001 C CNN "Min Voltage Rating"
	1    9200 1450
	1    0    0    -1  
$EndComp
$Comp
L Device:C_Small C19
U 1 1
P 9500 1450
F 0 "C19" H 9505 1510 50  0000 L CNN
F 1 "100n" H 9505 1390 50  0000 L CNN
F 2 "Capacitor_SMD:C_0603_1608Metric" H 9500 1450 50  0001 C CNN
F 3 "~" H 9500 1450 50  0001 C CNN
F 4 "3.3 V" H 9500 1450 50  0001 C CNN "Min Voltage Rating"
	1    9500 1450
	1    0    0    -1  
$EndComp
Wire Wire Line
	9350 1150 9350 1350
Wire Wire Line
	9350 1350 9200 1350
Wire Wire Line
	9200 1550 9350 1550
Wire Wire Line
	9350 1550 9350 1750
Wire Wire Line
	9500 1550 9350 1550
Connection ~ 9350 1550
Wire Wire Line
	9500 1350 9350 1350
Connection ~ 9350 1350
Wire Wire Line
	8100 1800 8550 1800
Connection ~ 8100 1800
Connection ~ 8550 1800
Wire Wire Line
	8550 1500 8500 1500
Wire Wire Line
	8800 1400 8500 1400
Wire Notes Line
	7500 700  10450 700 
Wire Notes Line
	10450 700  10450 2050
Wire Notes Line
	7500 2050 10450 2050
Wire Notes Line
	6550 2150 7850 2150
Wire Notes Line
	6550 3100 7850 3100
Wire Notes Line
	6550 3250 7850 3250
Wire Notes Line
	6550 3250 6550 4050
Wire Notes Line
	7850 4050 7850 3250
Text Label 5650 1400 3    50   ~ 0
USR_PUSHBTN
$Comp
L Device:C_Small C7
U 1 1
P 5650 1250
F 0 "C7" H 5800 1200 50  0000 R CNN
F 1 "100n" H 5870 1305 50  0000 R CNN
F 2 "Capacitor_SMD:C_0805_2012Metric" H 5650 1250 50  0001 C CNN
F 3 "~" H 5650 1250 50  0001 C CNN
F 4 "3.3 V" H 5650 1250 50  0001 C CNN "Min Voltage Rating"
	1    5650 1250
	-1   0    0    1   
$EndComp
Wire Wire Line
	5650 1150 5650 1000
Wire Wire Line
	5650 1350 5650 1400
Wire Wire Line
	5650 1400 5900 1400
$Comp
L Device:R_Small R12
U 1 1
P 5900 1550
F 0 "R12" H 5959 1596 50  0000 L CNN
F 1 "10k" H 5959 1505 50  0000 L CNN
F 2 "Resistor_SMD:R_0603_1608Metric" H 5900 1550 50  0001 C CNN
F 3 "~" H 5900 1550 50  0001 C CNN
	1    5900 1550
	1    0    0    -1  
$EndComp
Wire Wire Line
	5900 1450 5900 1400
Connection ~ 5900 1400
$Comp
L power:GND #PWR023
U 1 1
P 5900 1700
F 0 "#PWR023" H 5900 1450 50  0001 C CNN
F 1 "GND" H 5905 1527 50  0000 C CNN
F 2 "" H 5900 1700 50  0001 C CNN
F 3 "" H 5900 1700 50  0001 C CNN
	1    5900 1700
	1    0    0    -1  
$EndComp
Wire Wire Line
	5900 1700 5900 1650
Wire Wire Line
	5650 1000 5900 1000
Connection ~ 5900 1000
Wire Wire Line
	5900 1000 5950 1000
$Comp
L power:+3.3V #PWR022
U 1 1
P 5900 950
F 0 "#PWR022" H 5900 800 50  0001 C CNN
F 1 "+3.3V" H 5915 1123 50  0000 C CNN
F 2 "" H 5900 950 50  0001 C CNN
F 3 "" H 5900 950 50  0001 C CNN
	1    5900 950 
	1    0    0    -1  
$EndComp
Wire Wire Line
	5900 950  5900 1000
Wire Notes Line
	5400 1950 6350 1950
Wire Notes Line
	6350 1950 6350 700 
Wire Notes Line
	6350 700  5400 700 
Wire Notes Line
	5400 700  5400 1950
Text Notes 5400 700  0    50   ~ 0
User Pushbutton\n
Wire Wire Line
	9900 4950 9900 5150
Wire Wire Line
	9600 4750 9750 4750
Wire Wire Line
	9600 4850 9950 4850
Wire Wire Line
	9750 4700 9750 4750
Connection ~ 9750 4750
Wire Wire Line
	9750 4750 9950 4750
Wire Wire Line
	9750 4500 9750 4450
Wire Wire Line
	9750 4450 9900 4450
Wire Wire Line
	9900 4450 9900 4400
Wire Wire Line
	9900 4450 9900 4650
Connection ~ 9900 4450
$Comp
L Device:Crystal_GND24_Small Y1
U 1 1
P 7100 3500
F 0 "Y1" H 6950 3450 50  0000 L CNN
F 1 "8MHz" H 6850 3600 50  0000 L CNN
F 2 "Crystal:Crystal_SMD_Abracon_ABM10-4Pin_2.5x2.0mm" H 7100 3500 50  0001 C CNN
F 3 "~" H 7100 3500 50  0001 C CNN
F 4 "HSE crystals" H 7100 3500 50  0001 C CNN "Description"
F 5 "ASDDV-8.000MHZ-LR-T" H 7100 3500 50  0001 C CNN "Digi-Key_PN"
	1    7100 3500
	1    0    0    -1  
$EndComp
$Comp
L Connector:Conn_01x09_Male J7
U 1 1
P 10250 3000
F 0 "J7" H 10222 2932 50  0000 R CNN
F 1 "Conn_01x09_Male" H 10650 2500 50  0000 R CNN
F 2 "Connector_PinHeader_2.54mm:PinHeader_1x09_P2.54mm_Vertical" H 10250 3000 50  0001 C CNN
F 3 "~" H 10250 3000 50  0001 C CNN
	1    10250 3000
	-1   0    0    -1  
$EndComp
Wire Wire Line
	9450 2500 9450 2600
$Comp
L power:+3.3V #PWR050
U 1 1
P 9450 2500
F 0 "#PWR050" H 9450 2350 50  0001 C CNN
F 1 "+3.3V" H 9465 2673 50  0000 C CNN
F 2 "" H 9450 2500 50  0001 C CNN
F 3 "" H 9450 2500 50  0001 C CNN
	1    9450 2500
	1    0    0    -1  
$EndComp
Wire Wire Line
	9450 2700 9450 2750
Wire Wire Line
	9450 2700 10050 2700
Wire Wire Line
	9450 2600 10050 2600
Wire Wire Line
	6650 950  6650 1000
Wire Wire Line
	6650 1000 6700 1000
$Comp
L Connector_Generic:Conn_02x05_Odd_Even J3
U 1 1
P 6900 1200
F 0 "J3" H 6950 1617 50  0000 C CNN
F 1 "Conn_02x05_Odd_Even" H 6950 1526 50  0000 C CNN
F 2 "Connector_PinHeader_1.27mm:PinHeader_2x05_P1.27mm_Vertical_SMD" H 6900 1200 50  0001 C CNN
F 3 "~" H 6900 1200 50  0001 C CNN
	1    6900 1200
	1    0    0    -1  
$EndComp
NoConn ~ 7200 1200
NoConn ~ 7200 1300
NoConn ~ 6700 1300
Wire Wire Line
	6700 1100 6650 1100
Wire Wire Line
	6650 1100 6650 1200
Wire Wire Line
	6700 1400 6650 1400
Connection ~ 6650 1400
Wire Wire Line
	6650 1400 6650 1450
Wire Wire Line
	6700 1200 6650 1200
Connection ~ 6650 1200
Wire Wire Line
	6650 1200 6650 1400
Wire Notes Line
	7450 2050 6400 2050
Wire Notes Line
	7450 700  7450 2050
Wire Notes Line
	6400 700  6400 2050
Wire Wire Line
	5650 3800 5850 3800
Wire Wire Line
	5650 4200 5850 4200
$Comp
L Connector:Conn_01x02_Male J14
U 1 1
P 6100 2750
F 0 "J14" H 6072 2632 50  0000 R CNN
F 1 "Conn_01x02_Male" V 5950 3200 50  0000 R CNN
F 2 "Connector_PinHeader_2.54mm:PinHeader_1x02_P2.54mm_Vertical" H 6100 2750 50  0001 C CNN
F 3 "~" H 6100 2750 50  0001 C CNN
	1    6100 2750
	-1   0    0    1   
$EndComp
Wire Wire Line
	5850 4050 5850 4200
Connection ~ 5850 4200
Wire Wire Line
	5850 4200 5900 4200
Wire Wire Line
	5850 3950 5850 3800
Connection ~ 5850 3800
Wire Wire Line
	5700 2500 5900 2500
Wire Wire Line
	5700 2950 5900 2950
Wire Wire Line
	5900 2650 5900 2500
Connection ~ 5900 2500
Wire Wire Line
	5900 2500 6050 2500
Wire Wire Line
	5900 2750 5900 2950
Connection ~ 5900 2950
$Comp
L Connector:Conn_01x02_Male J15
U 1 1
P 6150 1250
F 0 "J15" H 6122 1132 50  0000 R CNN
F 1 "Conn_01x02_Male" V 6000 1700 50  0000 R CNN
F 2 "Connector_PinHeader_2.54mm:PinHeader_1x02_P2.54mm_Vertical" H 6150 1250 50  0001 C CNN
F 3 "~" H 6150 1250 50  0001 C CNN
	1    6150 1250
	-1   0    0    1   
$EndComp
Wire Wire Line
	5950 1150 5950 1000
Wire Wire Line
	5950 1250 5950 1400
Wire Wire Line
	5950 1400 5900 1400
Wire Wire Line
	5900 2950 6150 2950
Wire Wire Line
	5850 3800 5900 3800
Wire Wire Line
	5900 3800 5900 3700
Connection ~ 5900 3800
Wire Wire Line
	5900 3800 6100 3800
$Comp
L Connector:Conn_01x02_Male J19
U 1 1
P 6050 4050
F 0 "J19" H 6022 3932 50  0000 R CNN
F 1 "Conn_01x02_Male" V 5900 4500 50  0000 R CNN
F 2 "Connector_PinHeader_2.54mm:PinHeader_1x02_P2.54mm_Vertical" H 6050 4050 50  0001 C CNN
F 3 "~" H 6050 4050 50  0001 C CNN
	1    6050 4050
	-1   0    0    1   
$EndComp
$EndSCHEMATC
